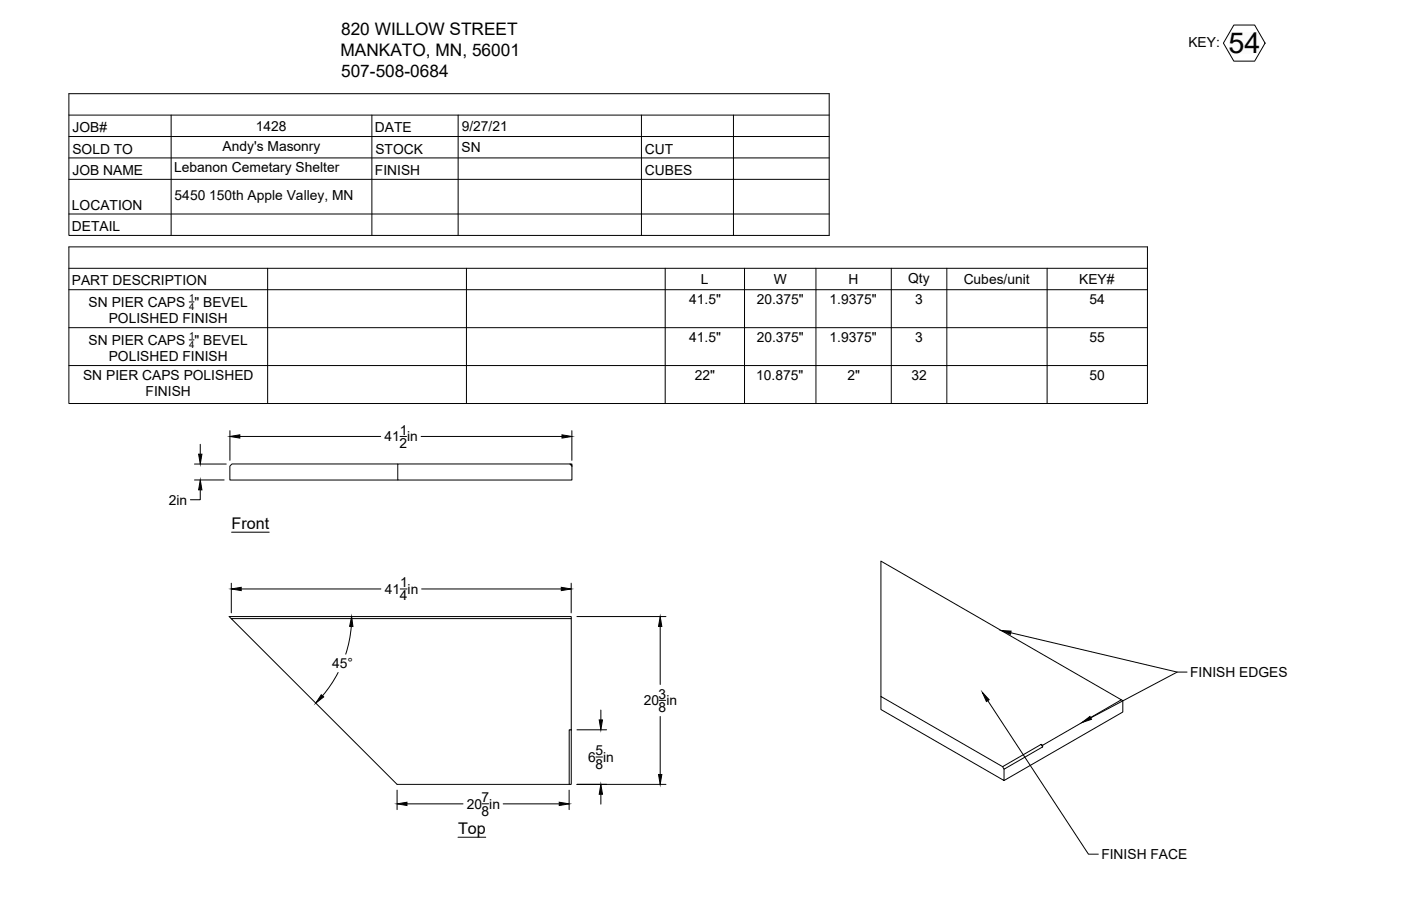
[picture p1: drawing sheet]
<svg xmlns="http://www.w3.org/2000/svg" width="432mm" height="279mm" viewBox="0 0 432 279" stroke-linecap="round" stroke-linejoin="round" font-family="sans-serif">
<!-- layer: Visible -->
<path d="M122.6 143.1h-51.1l-.7 .6v4.3h51.8M175.6 143.1h.7v.6zM175.6 143.1h-53v4.9h53.7v-4.3M71.3 190.8l-.7-.7h105.5v.7M271.5 214.8v-41.8l74.1 42.8-24.2 14M345.6 215.8l.5 .3v3.5l-36.6 21.1M175.4 225.1h.7v16.8h-.7zM176.1 225.1v-34.3h-104.8l51.1 51.1h53M309 236.4l-37.5-21.6v4l38 21.9v-3.5M320.9 229.6l-11.9 6.8 .5 .8 11.9-6.9-.5-.7 .5 .2v.5" fill="none" stroke="#000" stroke-width=".31"/>
<!-- layer: BOM -->
<g fill="none" stroke="#000" stroke-width=".31">
<path d="M21.2 28.9h234.4v43.7h-234.4zM21.2 35.5h234.4M52.7 35.5v37.1M114.6 35.5v37.1M141.2 35.5v37.1M197.7 35.5v37.1M226.1 35.5v37.1M21.2 42.1h234.4M21.2 48.7h234.4M21.2 55.3h234.4M21.2 76.1h332.5v48.3h-332.5zM21.2 66h234.4"/>
<path d="M21.2 82.7h332.5M21.2 89.3h332.5M58.3 93.1h1.5M82.5 82.7v41.7M143.8 82.7v41.7M205 82.7v41.7M229.5 82.7v41.7M251.5 82.7v41.7M274.7 82.7v41.7M291.8 82.7v41.7M322.7 82.7v41.7M21.2 101h332.5"/>
<path d="M21.2 112.7h332.5M58.3 104.8h1.5"/>
</g>
<!-- layer: Annotations -->
<path d="M71.4 164.1h11.6M141.2 258.2h8.5" fill="none" stroke="#000" stroke-width=".31"/>
<!-- layer: Dimensions -->
<g fill="none" stroke="#000" stroke-width=".31">
<path d="M61.7 137v3.1M70.9 132.8v9.2M73.9 134.6h43.4M123.3 134.6h2M129.8 134.6h43.4M176.3 132.8v9.2M59.9 143.1h9.8M59.9 148h9.2M61.7 151.1v3h-3M71.3 179.9v9.1M176 179.9v9.1M74.3 181.6h43.1"/>
<path d="M108.3 193.2l-.5 3.8-1.2 4.7M123.3 181.6h2.2M129.9 181.6h43.1M177.8 190.1h27.5M203.5 193.2v17.9M104.2 207.4l-1.9 3.3-2.9 3.9M185.2 219v3M203.2 216h2M177.8 225.1h9.2M183.7 233.4h2M203.5 220.9v17.9M122.4 243.7v6"/>
<path d="M125.4 247.9h17.3M148.6 247.9h2M155.1 247.9h17.3M175.4 243.7v6M177.8 241.9h27.5M185.2 244.9v3.1"/>
</g>
<g fill="#000" stroke="#000" stroke-width=".31">
<path d="M70.9 134.6l3-.5v1zM173.2 134.1l3.1 .5-3.1 .5zM61.2 140.1h1l-.5 3zM61.7 148l.5 3.1h-1zM71.3 181.6l3-.5v1zM108.4 190.1l.4 3.1h-1zM173 181.1l3 .5-3 .5zM203.5 190.1l.5 3.1h-1zM99 214.2l.8 .7-2.5 1.9zM184.7 222h1l-.5 3.1zM203 238.8h1l-.5 3.1zM122.4 247.9l3-.5v1z"/>
<path d="M172.4 247.4l3 .5-3 .5zM185.2 241.9l.5 3h-1z"/>
</g>
<!-- layer: 0 -->
<path d="M378.9 10.1v6.4l9.2-6.4zM378.9 16.5l9.2-6.4v6.4z" fill="#fafafa" stroke="#fafafa" stroke-width=".31"/>
<path d="M380.3 7.7h6.4l3.2 5.6-3.2 5.6h-6.4l-3.2-5.6zM311.5 195.1l51.3 12.2h3.1M304.4 216.1l31.1 47.3h3M362.8 207.3l-26.6 14.1" fill="none" stroke="#000" stroke-width=".31"/>
<path d="M308.6 194.4l3 .2-.2 1zM302.8 213.5l2.1 2.3-.9 .5zM333.5 222.8l2.4-1.9 .5 .9z" fill="#000" stroke="#000" stroke-width=".31"/>
<text font-size="8.9" x="378.6" y="16.4">54</text>
<g font-size="5.3">
<text x="105.1" y="10.8">820 WILLOW STREET</text>
<text x="105" y="17.3">MANKATO, MN, 56001</text>
<text x="105.1" y="23.6">507-508-0684</text>
</g>
<g font-size="5">
<text x="71.4" y="163.1">Front</text>
<text x="141.2" y="257.1">Top</text>
</g>
<g font-size="4.3">
<text x="366.3" y="14.5">KEY:</text>
<text x="22.4" y="40.8">JOB#</text>
<text x="78.8" y="40.3">1428</text>
<text x="115.6" y="40.8">DATE</text>
<text x="142.3" y="40.3">9/27/21</text>
<text x="22.3" y="47.4">SOLD TO</text>
<text x="68.6" y="46.4">Andy's Masonry</text>
<text x="115.7" y="47.4">STOCK</text>
<text x="142.3" y="46.9">SN</text>
<text x="198.8" y="47.4">CUT</text>
<text x="22.4" y="54">JOB NAME</text>
<text x="53.7" y="53.1">Lebanon Cemetary Shelter</text>
<text x="115.5" y="54">FINISH</text>
<text x="198.8" y="54">CUBES</text>
<text x="22.2" y="64.7">LOCATION</text>
<text x="53.8" y="61.7">5450 150th Apple Valley, MN</text>
<text x="22.2" y="71.3">DETAIL</text>
<text x="22.2" y="88">PART DESCRIPTION</text>
<text x="216" y="87.6">L</text>
<text x="238.5" y="87.6">W</text>
<text x="261.6" y="87.6">H</text>
<text x="279.9" y="87.1">Qty</text>
<text x="297" y="87.6">Cubes/unit</text>
<text x="332.6" y="87.6">KEY#</text>
<text x="27.3" y="94.6">SN PIER CAPS &quot; BEVEL</text>
<text x="212.4" y="93.7">41.5&quot;</text>
<text x="233.2" y="93.7">20.375&quot;</text>
<text x="255.7" y="93.7">1.9375&quot;</text>
<text x="282.1" y="93.7">3</text>
<text x="335.8" y="93.7">54</text>
<text x="33.5" y="99.7">POLISHED FINISH</text>
<text x="27.3" y="106.3">SN PIER CAPS &quot; BEVEL</text>
<text x="212.4" y="105.4">41.5&quot;</text>
<text x="233.2" y="105.4">20.375&quot;</text>
<text x="255.7" y="105.4">1.9375&quot;</text>
<text x="282.1" y="105.4">3</text>
<text x="335.8" y="105.4">55</text>
<text x="33.5" y="111.4">POLISHED FINISH</text>
<text x="25.6" y="117.1">SN PIER CAPS POLISHED</text>
<text x="214.2" y="117.1">22&quot;</text>
<text x="233.1" y="117.1">10.875&quot;</text>
<text x="261.2" y="117.1">2&quot;</text>
<text x="280.9" y="117.1">32</text>
<text x="335.8" y="117.1">50</text>
<text x="44.9" y="122.2">FINISH</text>
<text x="118.5" y="136.1">41 in</text>
<text x="123.3" y="134.1">1</text>
<text x="123.1" y="138.2">2</text>
<text x="52" y="155.6">2in</text>
<text x="118.6" y="183.2">41 in</text>
<text x="123.3" y="185.2">4</text>
<text x="123.4" y="181.1">1</text>
<text x="102.4" y="206.1">45°</text>
<text x="366.8" y="208.8">FINISH EDGES</text>
<text x="203" y="215.5">3</text>
<text x="198.4" y="217.5">20 in</text>
<text x="203" y="219.6">8</text>
<text x="183.5" y="232.9">5</text>
<text x="181.3" y="235">6 in</text>
<text x="183.5" y="237.1">8</text>
<text x="143.8" y="249.4">20 in</text>
<text x="148.4" y="247.4">7</text>
<text x="148.4" y="251.5">8</text>
<text x="339.4" y="265">FINISH FACE</text>
</g>
<g font-size="3">
<text x="58.3" y="95.6">4</text>
<text x="58.3" y="92.8">1</text>
<text x="58.3" y="107.3">4</text>
<text x="58.3" y="104.5">1</text>
</g>
</svg>
